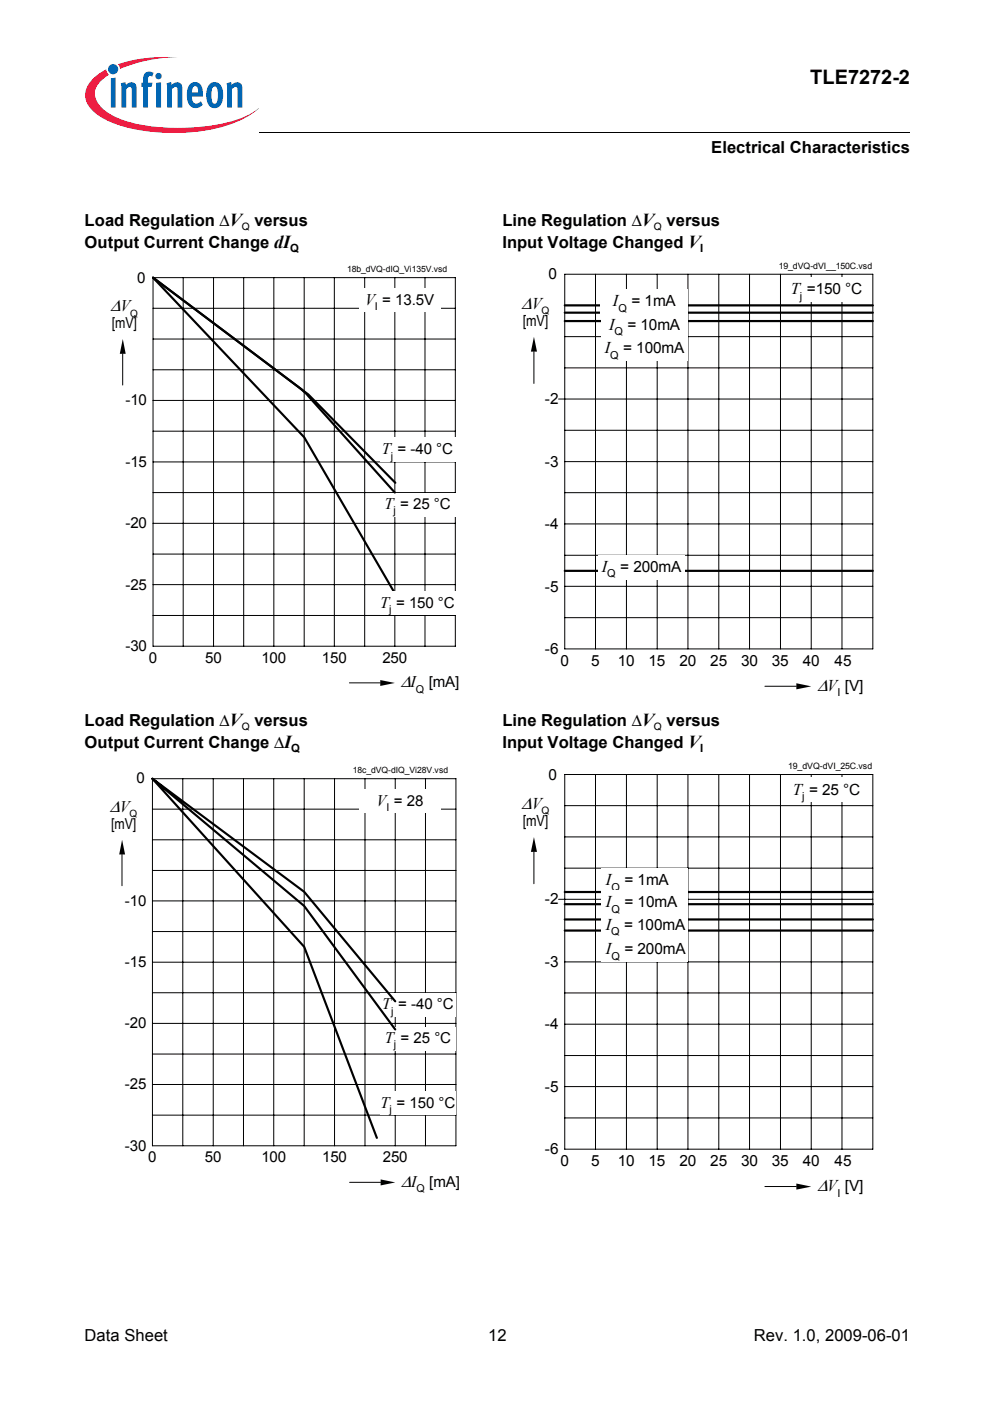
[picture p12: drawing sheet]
<svg xmlns="http://www.w3.org/2000/svg" width="210mm" height="297mm" viewBox="0 0 210 297" stroke-linecap="round" stroke-linejoin="round" font-family="sans-serif">
<circle cx="24" cy="14.7" r="1.08" fill="#0166b3"/>
<g fill="#ed1a40">
<path d="M25 13.6l.8-.2a32.4 32.4 0 0 1 11.9-1.3 31.9 31.9 0 0 0-11.6 2.3l-.7 .2z"/>
<path d="M19.5 16.9a11.1 11.1 0 0 1 3-2.2l.2 .6 .4 .5a4.9 4.9 0 0 0-3 4.3 6.3 6.3 0 0 0 3.8 4.4 31.8 31.8 0 0 0 15.5 2.6 31.6 31.6 0 0 0 13.8-3l1.6-1.2a19.6 19.6 0 0 1-10.3 4.6 41.9 41.9 0 0 1-20.3-1.3 10.1 10.1 0 0 1-5.7-4.3 4.2 4.2 0 0 1 1-5z"/>
</g>
<g fill="#0166b3">
<path d="M23.5 16.6l1-.1v6.3h-1z"/>
<path d="M25.6 17.7l1-.3 .1 .6a1.21 1.21 0 0 1 1.4-.5 1.21 1.21 0 0 1 .9 1.3v4h-1.1v-4.1a.41 .41 0 0 0-.6-.2l-.5 .4v3.9h-1.1z"/>
<path d="M30.8 15.4l.8-.2 .8 .1 .2 .2-.3 .7h-.2a.47 .47 0 0 0-.7 .2v1.1h.9l-.2 .9h-.7v4.4h-1.1v-4.4h-.3v-.9h.3v-.7a1.75 1.75 0 0 1 .5-1.4z"/>
<path d="M35.3 17.7l1-.3 .1 .6a1.21 1.21 0 0 1 1.4-.5 1.21 1.21 0 0 1 .9 1.3v4h-1.1v-4.1a.41 .41 0 0 0-.6-.2l-.5 .4v3.9h-1.1z"/>
<path d="M48 17.7l1-.3 .1 .6a1.21 1.21 0 0 1 1.5-.5 1.21 1.21 0 0 1 .8 1.3v4h-1l-.1-4.1a.41 .41 0 0 0-.6-.2l-.5 .4v3.9h-1z"/>
<path d="M32.9 16.1a.7 .7 0 0 1 1.4 0 .7 .7 0 0 1-1.4 0zM33.1 17.6l1-.2v5.4h-1z"/>
<path d="M40.4 17.8a1.58 1.58 0 0 1 1.7-.2 1.58 1.58 0 0 1 .9 1.5v1.4h-2.3a1.08 1.08 0 0 0 .3 1.1 1.08 1.08 0 0 0 1.1 .2l.5-.3 .4 .7a1.87 1.87 0 0 1-2.2 .6 1.87 1.87 0 0 1-1.1-1.9v-1.7l.2-.8zM40.9 18.5l-.2 1.1h1.3v-.7a.58 .58 0 0 0-.4-.6 .58 .58 0 0 0-.7 .2z"/>
<path d="M44.6 17.7a1.75 1.75 0 0 1 1.9 0 1.75 1.75 0 0 1 .8 1.7v1.3a1.95 1.95 0 0 1-2.3 2.1 2.91 2.91 0 0 1-1.2-3.2 2.77 2.77 0 0 1 .8-1.9zM45.2 18.5a4.3 4.3 0 0 0 0 3.4l.3 .1a1.53 1.53 0 0 0 .7-1.9v-.4a1.18 1.18 0 0 0-.7-1.4z"/>
</g>
<path d="M54.9 28l.1 .1z" fill="#000"/>
<path d="M55 28h137.8" fill="none" stroke="#000" stroke-width=".21"/>
<path d="M17.9 29h46v5h-46z" fill="#fff"/>
<g fill="none" stroke="#000" stroke-width=".21">
<path d="M32.4 58.9h64.1v78.1h-64.1zM38.8 58.9v78.1M45.3 58.9v78.1M51.7 58.9v78.1M58.1 58.9v78.1M64.5 58.9v78.1M70.9 58.9v78.1M77.3 58.9v78.1M83.7 58.9v78.1M90.1 58.9v78.1M26 75v6.6M32.4 78.4h64.1"/>
<path d="M32.4 71.9h64.1M32.4 65.4h64.1M32.4 97.9h64.1M32.4 91.4h64.1M32.4 84.9h64.1M32.4 117.5h64.1M32.4 111h64.1M32.4 104.4h64.1M32.4 130.5h64.1M32.4 124h64.1M74.1 144.8h6.5"/>
</g>
<g fill="#000">
<path d="M26 71.9l.6 3.1h-1.2z" fill-rule="evenodd"/>
<path d="M80.6 144.2l3.1 .6-3.1 .6z" fill-rule="evenodd"/>
</g>
<path d="M80.5 104.4h16v5.1h-16z" fill="#fff"/>
<path d="M32.4 58.9l31.4 23.6 1.2 1 18.7 20.9" fill="none" stroke="#000" stroke-width=".46"/>
<path d="M76.1 61.2h17.2v5h-17.2z" fill="#fff"/>
<path d="M32.4 58.9l33 24.7 18.4 18.8" fill="none" stroke="#000" stroke-width=".46"/>
<path d="M80.5 92.8h16v5.1h-16z" fill="#fff"/>
<path d="M32.4 58.9l32.1 33.8 19.2 33.1" fill="none" stroke="#000" stroke-width=".46"/>
<path d="M80.5 125.4h16v5.1h-16z" fill="#fff"/>
<g fill="none" stroke="#000" stroke-width=".21">
<path d="M119.7 58.1h65.4v79.5h-65.4zM126.3 58.1v79.5M132.8 58.1v79.5M139.3 58.1v79.5M145.9 58.1v79.5M152.4 58.1v79.5M158.9 58.1v79.5M165.5 58.1v79.5M172 58.1v79.5M178.5 58.1v79.5M113.2 74.5v6.8M119.7 78h65.4"/>
<path d="M119.7 71.4h65.4M119.7 64.7h65.4M118.4 84.6h66.7M119.7 97.9h65.4M119.7 91.2h65.4M119.7 117.7h65.4M119.7 111.1h65.4M119.7 104.5h65.4M119.7 131h65.4M119.7 124.3h65.4M162.2 145.5h6.6"/>
</g>
<g fill="#000">
<path d="M113.2 71.4l.7 3.1h-1.3z" fill-rule="evenodd"/>
<path d="M168.8 144.9l3.2 .6-3.2 .7z" fill-rule="evenodd"/>
</g>
<path d="M167.1 58.8h16.3v5.2h-16.3z" fill="#fff"/>
<path d="M119.7 64.7h65.4M119.7 121h65.4" fill="none" stroke="#000" stroke-width=".47"/>
<path d="M126.9 117.7h18.3v5.2h-18.3z" fill="#fff"/>
<path d="M119.7 68.1h65.4" fill="none" stroke="#000" stroke-width=".47"/>
<path d="M127.5 71.4h18.4v5.1h-18.4z" fill="#fff"/>
<path d="M119.7 66.3h65.4" fill="none" stroke="#000" stroke-width=".47"/>
<g fill="#fff">
<path d="M127.5 66.4h18.4v5.1h-18.4z"/>
<path d="M127.4 61.4h18.5v5.2h-18.5z"/>
</g>
<g fill="none" stroke="#000" stroke-width=".21">
<path d="M32.3 165.1h64.4v77.8h-64.4zM32.3 178.1h64.4M32.3 171.6h64.4M38.8 165.1v77.8M45.2 165.1v77.8M51.6 165.1v77.8M58 165.1v77.8M64.5 165.1v77.8M70.9 165.1v77.8M77.4 165.1v77.8M83.8 165.1v77.8M90.2 165.1v77.8"/>
<path d="M25.9 181.2v6.6M32.3 197.5h64.4M32.3 191h64.4M32.3 184.6h64.4M32.3 217h64.4M32.3 210.5h64.4M32.3 204h64.4M32.3 236.4h64.4M32.3 229.9h64.4M32.3 223.5h64.4M74.1 250.7h6.6"/>
</g>
<g fill="#000">
<path d="M25.9 178.1l.6 3.1h-1.2z" fill-rule="evenodd"/>
<path d="M80.7 250.1l3.1 .6-3.1 .6z" fill-rule="evenodd"/>
</g>
<g fill="#fff">
<path d="M80.6 217.7h16.1v5h-16.1z"/>
<path d="M76.2 167.4h17.3v5h-17.3z"/>
<path d="M80.6 210.5h16.1v5h-16.1z"/>
<path d="M80.6 231.4h16.1v5h-16.1z"/>
</g>
<path d="M32.3 165.1l32.2 35.6 15.4 40.6M83.8 212.3l-19.3-23.2-32.2-24 32.2 27 19.3 26.2" fill="none" stroke="#000" stroke-width=".46"/>
<g fill="none" stroke="#000" stroke-width=".21">
<path d="M119.7 164.2h65.4v79.4h-65.4zM119.7 177.4h65.4M119.7 170.8h65.4M126.3 164.2v79.4M132.8 164.2v79.4M139.3 164.2v79.4M145.9 164.2v79.4M152.4 164.2v79.4M158.9 164.2v79.4M165.5 164.2v79.4M172 164.2v79.4M178.5 164.2v79.4"/>
<path d="M113.2 180.6v6.8M118.4 190.7h66.7M119.7 197.3h65.4M119.7 184.1h65.4M119.7 217.1h65.4M119.7 210.5h65.4M119.7 203.9h65.4M119.7 237h65.4M119.7 230.4h65.4M119.7 223.8h65.4M162.2 251.6h6.6"/>
</g>
<g fill="#000">
<path d="M113.2 177.5l.7 3.1h-1.3z" fill-rule="evenodd"/>
<path d="M168.8 250.9l3.2 .7-3.2 .6z" fill-rule="evenodd"/>
</g>
<path d="M167.1 164.9h16.3v5.2h-16.3z" fill="#fff"/>
<path d="M119.7 189.1h65.4M119.7 191.7h65.4M119.7 197.3h65.4" fill="none" stroke="#000" stroke-width=".47"/>
<path d="M127.6 198.7h18.3v5.2h-18.3z" fill="#fff"/>
<path d="M119.7 194.9h65.4" fill="none" stroke="#000" stroke-width=".47"/>
<g fill="#fff">
<path d="M127.5 193.6h18.4v5.1h-18.4z"/>
<path d="M127.6 184.1h18.3v5.2h-18.3z"/>
<path d="M127.6 188.8h18.3v5.2h-18.3z"/>
</g>
<text font-size="4.2" x="171.8" y="17.8">TLE7272-2</text>
<g font-size="3.7">
<text x="110.6" y="65.4">∆V</text>
<text x="173.3" y="146.5">∆V</text>
<text x="110.6" y="171.5">∆V</text>
<text x="173.3" y="252.5">∆V</text>
</g>
<g font-size="3.6">
<text x="23.5" y="66">∆V</text>
<text x="85" y="145.7">∆I</text>
<text x="23.3" y="172.2">∆V</text>
<text x="85.1" y="251.6">∆I</text>
</g>
<g font-size="3.5">
<text x="150.8" y="32.5">Electrical Characteristics</text>
<text x="17.9" y="47.9">Load Regulation ∆V versus</text>
<text x="106.5" y="47.9">Line Regulation ∆V versus</text>
<text x="17.9" y="52.5">Output Current Change dI</text>
<text x="106.5" y="52.5">Input Voltage Changed V</text>
<text x="129.9" y="65">I</text>
<text x="167.7" y="62.4">T =150 °C</text>
<text x="129.1" y="69.9">I</text>
<text x="128.2" y="74.9">I</text>
<text x="127.6" y="121.3">I</text>
<text x="17.9" y="154">Load Regulation ∆V versus</text>
<text x="106.5" y="154">Line Regulation ∆V versus</text>
<text x="17.9" y="158.6">Output Current Change ∆I</text>
<text x="106.5" y="158.6">Input Voltage Changed V</text>
<text x="168.1" y="168.5">T = 25 °C</text>
<text x="128.5" y="187.6">I</text>
<text x="128.4" y="197.1">I</text>
<text x="128.5" y="192.4">I</text>
<text x="128.5" y="202.3">I</text>
<text x="17.9" y="284.4">Data Sheet</text>
<text x="103.5" y="284.4">12</text>
<text x="159.8" y="284.4">Rev. 1.0, 2009-06-01</text>
</g>
<g font-size="3.4">
<text x="77.4" y="64.6">V = 13.5V</text>
<text x="81" y="96.3">T</text>
<text x="81.5" y="107.9">T</text>
<text x="80.6" y="128.9">T</text>
<text x="79.9" y="170.8">V = 28</text>
<text x="81" y="214">T</text>
<text x="81.6" y="221.1">T</text>
<text x="80.7" y="234.8">T</text>
</g>
<g font-size="3.3">
<text x="116.3" y="59.2">0</text>
<text x="133.9" y="65">= 1mA</text>
<text x="110.8" y="69.1">[mV]</text>
<text x="133" y="69.9">= 10mA</text>
<text x="132.1" y="74.9">= 100mA</text>
<text x="115.5" y="85.7">-2</text>
<text x="115.5" y="98.9">-3</text>
<text x="115.5" y="112.1">-4</text>
<text x="115.5" y="125.4">-5</text>
<text x="131.5" y="121.3">= 200mA</text>
<text x="115.5" y="138.6">-6</text>
<text x="118.8" y="141.1">0</text>
<text x="125.4" y="141.1">5</text>
<text x="131" y="141.1">10</text>
<text x="137.5" y="141.1">15</text>
<text x="144.1" y="141.1">20</text>
<text x="150.6" y="141.1">25</text>
<text x="157.1" y="141.1">30</text>
<text x="163.7" y="141.1">35</text>
<text x="170.2" y="141.1">40</text>
<text x="177" y="141.1">45</text>
<text x="179.1" y="146.5">[V]</text>
<text x="116.3" y="165.3">0</text>
<text x="110.8" y="175.2">[mV]</text>
<text x="115.5" y="191.7">-2</text>
<text x="132.4" y="187.6">= 1mA</text>
<text x="132.3" y="197.1">= 100mA</text>
<text x="132.4" y="192.4">= 10mA</text>
<text x="132.4" y="202.3">= 200mA</text>
<text x="115.5" y="205">-3</text>
<text x="115.5" y="218.2">-4</text>
<text x="115.5" y="231.5">-5</text>
<text x="115.5" y="244.7">-6</text>
<text x="118.8" y="247.2">0</text>
<text x="125.4" y="247.2">5</text>
<text x="131" y="247.2">10</text>
<text x="137.5" y="247.2">15</text>
<text x="144.1" y="247.2">20</text>
<text x="150.6" y="247.2">25</text>
<text x="157.1" y="247.2">30</text>
<text x="163.7" y="247.2">35</text>
<text x="170.2" y="247.2">40</text>
<text x="177" y="247.2">45</text>
<text x="179.1" y="252.5">[V]</text>
</g>
<g font-size="3.2">
<text x="29.1" y="59.9">0</text>
<text x="23.7" y="69.6">[mV]</text>
<text x="26.6" y="86">-10</text>
<text x="26.6" y="99">-15</text>
<text x="84.3" y="96.3">= -40 °C</text>
<text x="84.9" y="107.9">= 25 °C</text>
<text x="26.6" y="112">-20</text>
<text x="26.6" y="125">-25</text>
<text x="84" y="128.9">= 150 °C</text>
<text x="26.6" y="138">-30</text>
<text x="31.5" y="140.5">0</text>
<text x="43.5" y="140.5">50</text>
<text x="55.4" y="140.5">100</text>
<text x="68.3" y="140.5">150</text>
<text x="81.1" y="140.5">250</text>
<text x="90.9" y="145.7">[mA]</text>
<text x="28.9" y="166.1">0</text>
<text x="23.5" y="175.8">[mV]</text>
<text x="26.5" y="192.1">-10</text>
<text x="26.5" y="205">-15</text>
<text x="84.4" y="214">= -40 °C</text>
<text x="26.5" y="218">-20</text>
<text x="84.9" y="221.1">= 25 °C</text>
<text x="26.5" y="231">-25</text>
<text x="84.1" y="234.8">= 150 °C</text>
<text x="26.5" y="243.9">-30</text>
<text x="31.4" y="246.4">0</text>
<text x="43.4" y="246.4">50</text>
<text x="55.4" y="246.4">100</text>
<text x="68.3" y="246.4">150</text>
<text x="81.2" y="246.4">250</text>
<text x="91" y="251.6">[mA]</text>
</g>
<g font-size="2.4">
<text x="61.6" y="53.4">Q</text>
<text x="148.5" y="53.4">I</text>
<text x="61.7" y="159.5">Q</text>
<text x="148.5" y="159.5">I</text>
</g>
<g font-size="2.3">
<text x="79.5" y="65.8">I</text>
<text x="169.6" y="63.6">j</text>
<text x="130.3" y="71.1">Q</text>
<text x="131.1" y="66.1">Q</text>
<text x="129.4" y="76.1">Q</text>
<text x="82.9" y="97.5">j</text>
<text x="83.4" y="109.1">j</text>
<text x="128.7" y="122.4">Q</text>
<text x="82.5" y="130">j</text>
<text x="88.2" y="146.9">Q</text>
<text x="177.5" y="147.6">I</text>
<text x="81.9" y="172">I</text>
<text x="170.1" y="169.7">j</text>
<text x="129.6" y="188.8">Q</text>
<text x="129.6" y="193.5">Q</text>
<text x="129.6" y="198.3">Q</text>
<text x="129.6" y="203.5">Q</text>
<text x="83" y="215.1">j</text>
<text x="83.5" y="222.3">j</text>
<text x="82.6" y="236">j</text>
<text x="88.3" y="252.8">Q</text>
<text x="177.5" y="253.7">I</text>
</g>
<g font-size="2.2">
<text x="51.3" y="48.7">Q</text>
<text x="138.7" y="48.7">Q</text>
<text x="114.8" y="66.5">Q</text>
<text x="51.3" y="154.8">Q</text>
<text x="138.7" y="154.8">Q</text>
<text x="114.8" y="172.6">Q</text>
</g>
<g font-size="2.1">
<text x="27.6" y="67.1">Q</text>
<text x="27.5" y="173.3">Q</text>
</g>
<g font-size="1.9">
<text x="165.1" y="57">19_dVQ-dVI__150C.vsd</text>
<text x="167.1" y="163">19_dVQ-dVI_25C.vsd</text>
</g>
<g font-size="1.8">
<text x="73.6" y="57.7">18b_dVQ-dIQ_Vi135V.vsd</text>
<text x="74.8" y="164">18c_dVQ-dIQ_Vi28V.vsd</text>
</g>
</svg>
